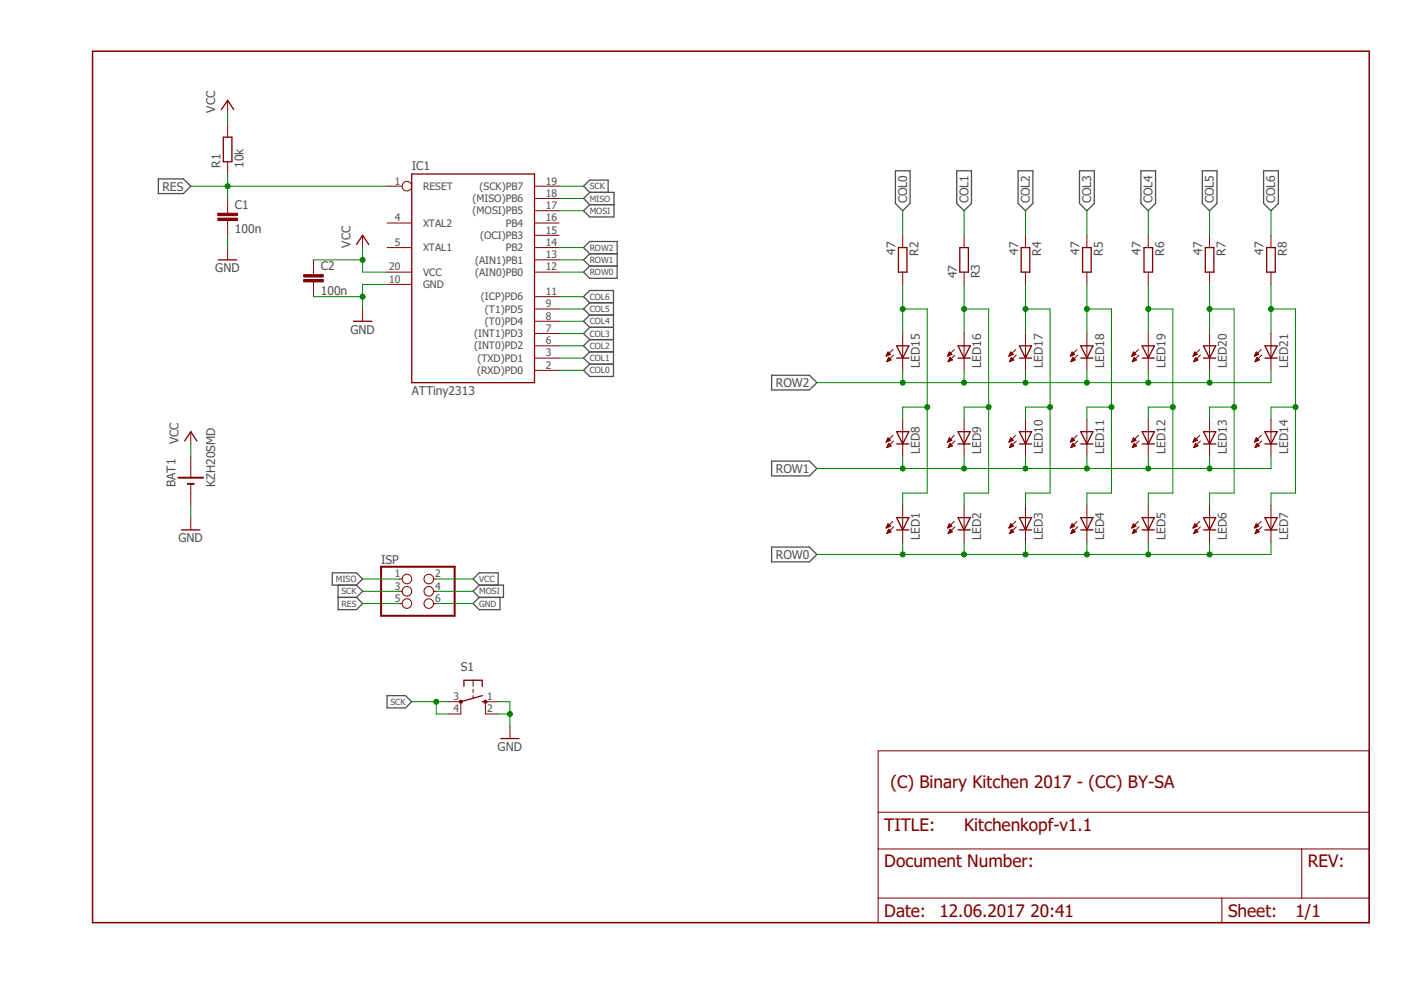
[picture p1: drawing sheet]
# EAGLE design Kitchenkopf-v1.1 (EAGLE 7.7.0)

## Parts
BAT1  KZH20SMD  [KZH20SMD]
C1  100n  C-EUC0805  [C0805]
C2  100n  C-EUC0805  [C0805]
IC1  ATTiny2313  AT90S2313S  [SO20L]
ISP  PINHD-2X03_2.54  [2X03]
LED1  LEDCHIP-LED0805  [CHIP-LED0805]
LED2  LEDCHIP-LED0805  [CHIP-LED0805]
LED3  LEDCHIP-LED0805  [CHIP-LED0805]
LED4  LEDCHIP-LED0805  [CHIP-LED0805]
LED5  LEDCHIP-LED0805  [CHIP-LED0805]
LED6  LEDCHIP-LED0805  [CHIP-LED0805]
LED7  LEDCHIP-LED0805  [CHIP-LED0805]
LED8  LEDCHIP-LED0805  [CHIP-LED0805]
LED9  LEDCHIP-LED0805  [CHIP-LED0805]
LED10  LEDCHIP-LED0805  [CHIP-LED0805]
LED11  LEDCHIP-LED0805  [CHIP-LED0805]
LED12  LEDCHIP-LED0805  [CHIP-LED0805]
LED13  LEDCHIP-LED0805  [CHIP-LED0805]
LED14  LEDCHIP-LED0805  [CHIP-LED0805]
LED15  LEDCHIP-LED0805  [CHIP-LED0805]
LED16  LEDCHIP-LED0805  [CHIP-LED0805]
LED17  LEDCHIP-LED0805  [CHIP-LED0805]
LED18  LEDCHIP-LED0805  [CHIP-LED0805]
LED19  LEDCHIP-LED0805  [CHIP-LED0805]
LED20  LEDCHIP-LED0805  [CHIP-LED0805]
LED21  LEDCHIP-LED0805  [CHIP-LED0805]
R1  10k  R-EU_R0805  [R0805]
R2  47  R-EU_R0805  [R0805]
R3  47  R-EU_R0805  [R0805]
R4  47  R-EU_R0805  [R0805]
R5  47  R-EU_R0805  [R0805]
R6  47  R-EU_R0805  [R0805]
R7  47  R-EU_R0805  [R0805]
R8  47  R-EU_R0805  [R0805]
S1  10-XX  [B3F-10XX]

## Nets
\RES: C1.1 IC1.1(RESET) ISP.5 R1.1
COL0: IC1.2((RXD)PD0) R2.1
COL1: IC1.3((TXD)PD1) R3.2
COL2: IC1.6((INT0)PD2) R4.1
COL3: IC1.7((INT1)PD3) R5.1
COL4: IC1.8((T0)PD4) R6.1
COL5: IC1.9((T1)PD5) R7.1
COL6: IC1.11((ICP)PD6) R8.1
GND: BAT1.NEG(-) C1.2 C2.2 IC1.10(GND) ISP.6 S1.1(S) S1.2(S1)
MISO: IC1.18((MISO)PB6) ISP.1
MOSI: IC1.17((MOSI)PB5) ISP.4
N$1: LED1.A LED8.A LED15.A R2.2
N$2: LED2.A LED9.A LED16.A R3.1
N$3: LED3.A LED10.A LED17.A R4.2
N$4: LED4.A LED11.A LED18.A R5.2
N$5: LED5.A LED12.A LED19.A R6.2
N$6: LED6.A LED13.A LED20.A R7.2
N$7: LED7.A LED14.A LED21.A R8.2
ROW0: IC1.12((AIN0)PB0) LED1.C LED2.C LED3.C LED4.C LED5.C LED6.C LED7.C
ROW1: IC1.13((AIN1)PB1) LED8.C LED9.C LED10.C LED11.C LED12.C LED13.C LED14.C
ROW2: IC1.14(PB2) LED15.C LED16.C LED17.C LED18.C LED19.C LED20.C LED21.C
SCK: IC1.19((SCK)PB7) ISP.3 S1.3(P) S1.4(P1)
VCC: BAT1.POS(+) C2.1 IC1.20(VCC) ISP.2 R1.2
Unconnected: IC1.4(XTAL2) IC1.5(XTAL1) IC1.15((OCI)PB3) IC1.16(PB4)

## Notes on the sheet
- (C) Binary Kitchen 2017 - (CC) BY-SA
